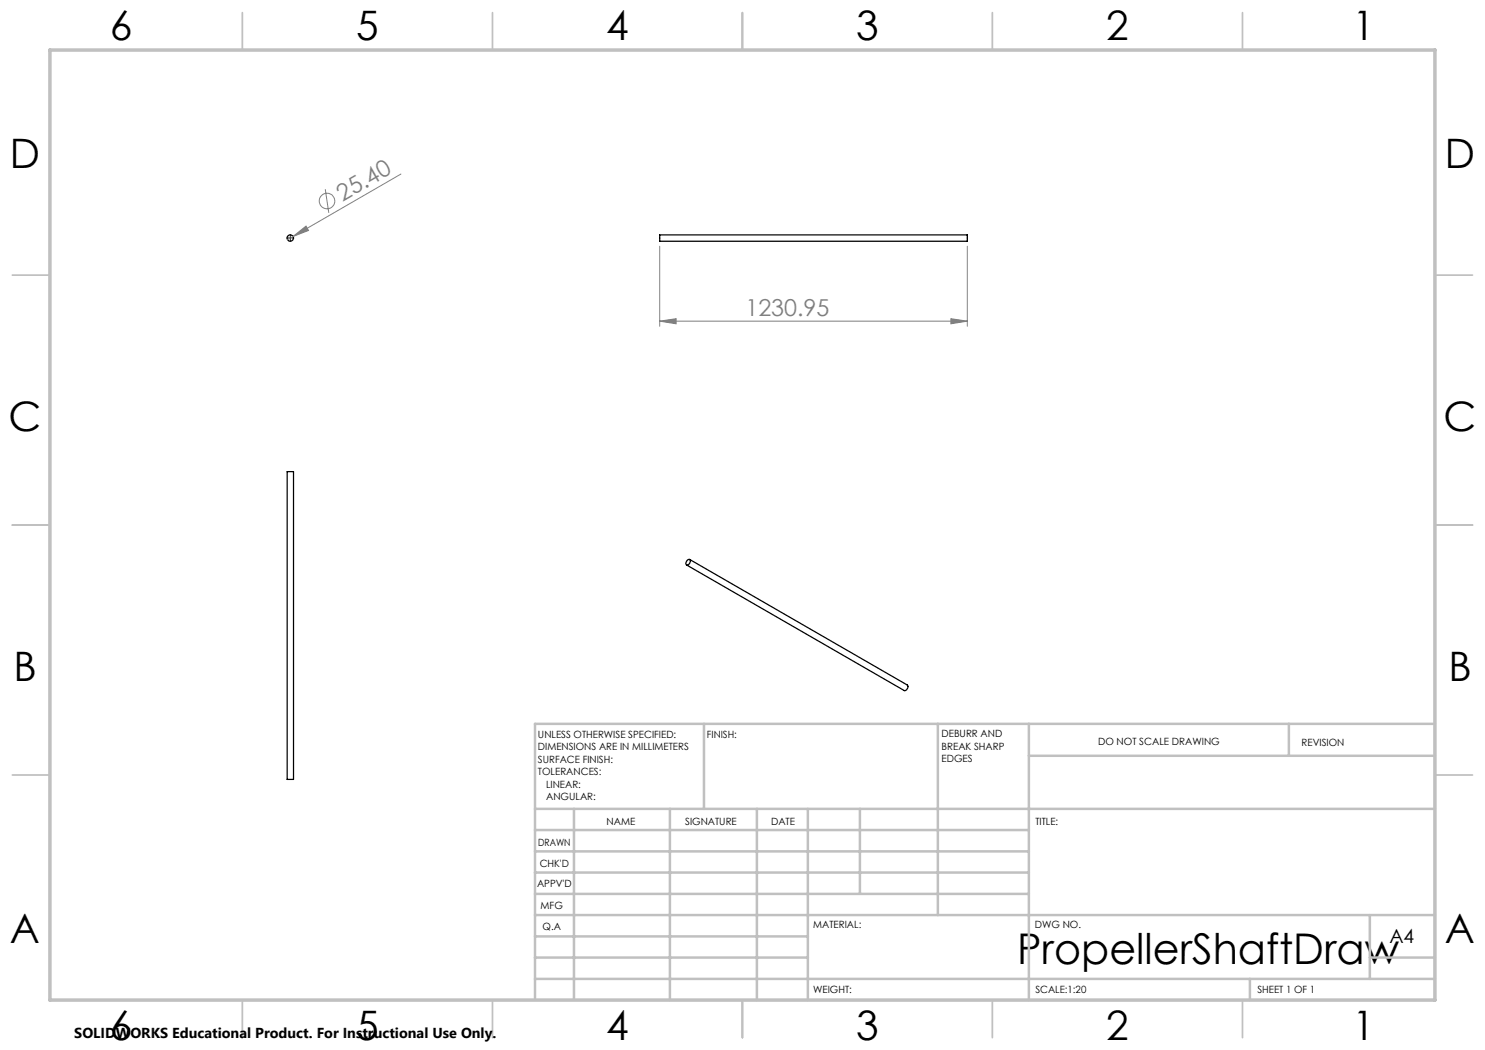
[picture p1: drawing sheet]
<svg xmlns="http://www.w3.org/2000/svg" width="297mm" height="210mm" viewBox="0 0 297 210" stroke-linecap="round" stroke-linejoin="round" font-family="sans-serif">
<g fill="none" stroke="#000" stroke-width=".25">
<path d="M131.9 47h61.6v1.3h-61.6zM57.4 94.3h1.3v61.6h-1.3zM137.4 112.1a.38 .38 0 0 1 .6-.2 .38 .38 0 0 1 0 .7l-.1 .1a.38 .38 0 0 1-.6 .3 .38 .38 0 0 1 0-.6zM137.9 111.9l43.6 25.1a.72 .72 0 0 1-.7 1.1l-43.5-25.1"/>
<circle cx="58.1" cy="47.6" r=".64"/>
</g>
<g fill="none" stroke="#808080" stroke-width=".2">
<path d="M65.1 37.8l.7 4.8M80.2 34.8l-21.6 12.5M58.6 47.3l2.6-2.1 .5 .9zM58.6 47.3l-1.1 .6M131.9 49.2v16.1M193.5 49.2v16.1M131.9 64.2l3.3-.5v1.1zM131.9 64.2h61.6M190.2 63.7l3.3 .5-3.3 .6z"/>
<circle cx="65.4" cy="40.2" r="1.55"/>
</g>
<path d="M57.8 47.6h-.5M58.1 47.3v-.5M58.1 47.8v.6M58.3 47.6h.5" fill="none" stroke="#000" stroke-width=".2" stroke-dasharray="15.2 1.3 1.3 1.3" stroke-linecap="butt"/>
<path d="M57.9 47.6h.3M58.1 47.5v.2" fill="none" stroke="#000" stroke-width=".2"/>
<g fill="none" stroke="#c0c0c0" stroke-width=".35">
<path d="M48.5 2.5v7.5M98.5 2.5v7.5M148.5 2.5v7.5M198.5 2.5v7.5M248.5 2.5v7.5M2.5 55h7.5M287 55h7.5M2.5 105h7.5M287 105h7.5M2.5 155h7.5M287 155h7.5M48.5 200v7.5"/>
<path d="M98.5 200v7.5M148.5 200v7.5M198.5 200v7.5M248.5 200v7.5"/>
</g>
<g fill="none" stroke="#c0c0c0" stroke-width=".5">
<path d="M140.8 144.8v17M187.6 144.8v38.2M205.8 144.8v55.2M205.8 151.2h81.2M257.8 144.8v6.4M287 144.8h-180v55.2M107 161.8h180M107 178.8h98.8M107 174.5h98.8M107 170.3h98.8M107 166h98.8M114.8 161.8v38.2"/>
<path d="M134 161.8v38.2M151.4 161.8v38.2M161.6 161.8v38.2M172 161.8v17M107 195.8h180M107 191.5h54.6M107 187.3h54.6M107 183h180M250 195.8v4.2M274 191.5h13M274 183v12.8"/>
</g>
<path d="M10 10h277v190h-277z" fill="none" stroke="#c0c0c0" stroke-width=".7"/>
<g fill="#808080">
<path d="M58.6 47.3l2.6-2.1 .5 .9z"/>
<path d="M131.9 64.2l3.3-.5v1.1zM190.2 63.7l3.3 .5-3.3 .6z"/>
</g>
<text font-size="8.5" x="203.4" y="192.7">PropellerShaftDraw</text>
<g font-size="8.1">
<text x="22" y="8">6</text>
<text x="71.2" y="8">5</text>
<text x="121.2" y="8">4</text>
<text x="171.2" y="8">3</text>
<text x="221.2" y="8">2</text>
<text x="270.5" y="8">1</text>
<text x="2" y="33.6">D</text>
<text x="289" y="33.6">D</text>
<text x="1.7" y="86.1">C</text>
<text x="288.7" y="86.1">C</text>
<text x="2.7" y="136.1">B</text>
<text x="289.7" y="136.1">B</text>
<text x="2" y="188.6">A</text>
<text x="289" y="188.6">A</text>
<text x="22" y="208">6</text>
<text x="71.2" y="208">5</text>
<text x="121.2" y="208">4</text>
<text x="171.2" y="208">3</text>
<text x="221.2" y="208">2</text>
<text x="270.5" y="208">1</text>
</g>
<g font-size="4.7" fill="#808080">
<text x="68.5" y="40.4" transform="rotate(-30 68.5 40.4)">25.40</text>
<text x="149.1" y="63.2">1230.95</text>
</g>
<text font-size="3.9" x="277.9" y="188.5">A4</text>
<text font-size="2.9" x="14.9" y="207.6">SOLIDWORKS Educational Product. For Instructional Use Only.</text>
<g font-size="2">
<text x="107.6" y="147.6">UNLESS OTHERWISE SPECIFIED:</text>
<text x="141.4" y="147.6">FINISH:</text>
<text x="188.3" y="147.5">DEBURR AND</text>
<text x="188.3" y="150">BREAK SHARP</text>
<text x="219.6" y="149">DO NOT SCALE DRAWING</text>
<text x="260.3" y="149.2">REVISION</text>
<text x="107.6" y="150.1">DIMENSIONS ARE IN MILLIMETERS</text>
<text x="107.6" y="152.6">SURFACE FINISH:</text>
<text x="107.6" y="155.1">TOLERANCES:</text>
<text x="188.3" y="152.5">EDGES</text>
<text x="109.2" y="157.6">LINEAR:</text>
<text x="109.2" y="160.1">ANGULAR:</text>
<text x="121.3" y="165">NAME</text>
<text x="137" y="164.9">SIGNATURE</text>
<text x="154.2" y="164.9">DATE</text>
<text x="207.1" y="164.9">TITLE:</text>
<text x="107.6" y="169.1">DRAWN</text>
<text x="107.9" y="173.3">CHK'D</text>
<text x="107.4" y="177.4">APPV'D</text>
<text x="108.1" y="181.8">MFG</text>
<text x="108.5" y="186">Q.A</text>
<text x="162.6" y="185.5">MATERIAL:</text>
<text x="207" y="185.5">DWG NO.</text>
<text x="162.6" y="198.5">WEIGHT:</text>
<text x="207.1" y="198.6">SCALE:1:20</text>
<text x="251.5" y="198.6">SHEET 1 OF 1</text>
</g>
</svg>
